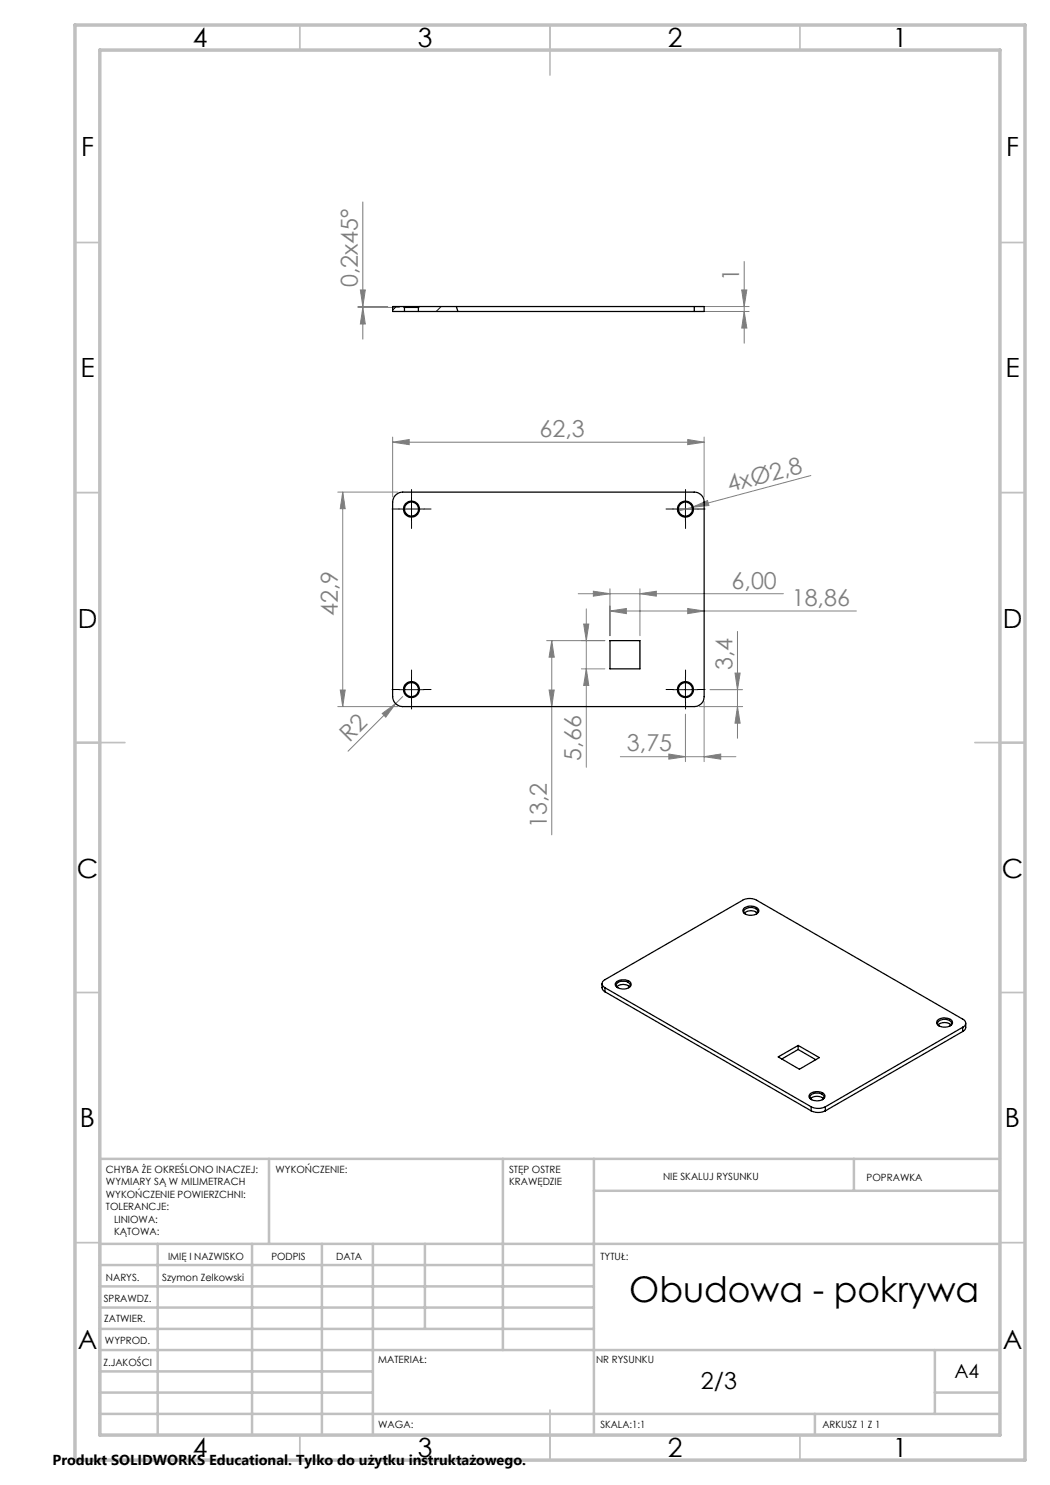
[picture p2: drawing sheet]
<svg xmlns="http://www.w3.org/2000/svg" width="210mm" height="297mm" viewBox="0 0 210 297" stroke-linecap="round" stroke-linejoin="round" font-family="sans-serif">
<g fill="none" stroke="#808080" stroke-width=".2">
<path d="M72.1 58h1l-.5 3.3zM72.6 40.4v27.4M148.3 58h1.1l-.6 3.3zM148.8 52.3v16.3M71.6 61.3h5.9M71.6 61.5h8.3M72.6 61.5l.5 3.3h-1zM139.8 61.3h10M139.8 62.3h10M148.8 62.3l.6 3.3h-1.1zM67.6 98.4h12M68.5 98.4v42.9"/>
<path d="M68.5 98.4l.5 3.3h-.9zM78.5 88.4l3.3-.5v1zM78.5 87.4v12M78.5 88.4h62.3M137.5 87.9l3.3 .5-3.3 .5zM140.8 87.4v12M162.2 95.1l-23.8 6.4M115.6 118.7h41.1M118.7 118.2l3.3 .5-3.3 .5zM122 117.8v9.3M128 118.7l3.3-.5v1zM128 117.8v9.3"/>
<path d="M138.4 101.5l3.1-1.4 .3 1zM138.4 101.5l-2.7 .7M68.1 138h.9l-.5 3.3zM80.5 139.3l-10.9 10.9M109.3 128.1h11.7M109.8 138h1l-.5 3.3zM110.3 128.1l.5 3.3h-1zM110.3 128.1v38.9M116.3 133.8h4.7M116.7 124.8h1.1l-.5 3.3zM117.3 133.8l.5 3.3h-1.1zM117.3 121.8v31.7"/>
<path d="M122 122.2l3.3-.5v1zM122 122.2h49.3M137.5 121.7l3.3 .5-3.3 .5zM142 137.9h6.5M147 134.6h1l-.5 3.3zM147.5 126.3v21.4M67.6 141.3h12M76.4 142.7l2.7-2-1.9 2.7zM124.1 151.3h23.1M133.8 150.8l3.3 .5-3.3 .5zM137.1 142.8v9.5M139.8 141.3h8.7"/>
<path d="M140.8 151.3l3.3-.5v1zM140.8 140.3v12M147.5 141.3l.5 3.3h-1z"/>
</g>
<g fill="none" stroke="#000" stroke-width=".2" stroke-dasharray="15.2 1.3 1.3 1.3">
<path d="M82.3 99.3v-1.4M137.1 99.3v-1.4M79.8 101.8h-1.4M82.3 104.3v1.4M84.8 101.8h1.4M134.6 101.8h-1.4M137.1 104.3v1.4M139.6 101.8h1.4M79.8 137.9h-1.4M82.3 135.4v-1.4M84.8 137.9h1.4M134.6 137.9h-1.4"/>
<path d="M137.1 135.4v-1.4M139.6 137.9h1.4M82.3 140.4v1.4M137.1 140.4v1.4"/>
</g>
<path d="M82.3 99.3v5M137.1 99.3v5M79.8 101.8h5M134.6 101.8h5M79.8 137.9h5M82.3 135.4v5M134.6 137.9h5M137.1 135.4v5" fill="none" stroke="#000" stroke-width=".2"/>
<g fill="none" stroke="#c0c0c0" stroke-width=".35">
<path d="M60 5v5M110 5v10M160 5v5M15 48.5h5M200 48.5h5M15 98.5h5M200 98.5h5M15 148.5h10M195 148.5h10M15 198.5h5M200 198.5h5M15 248.5h5"/>
<path d="M200 248.5h5M60 287v5M110 282v10M160 287v5"/>
</g>
<g fill="none" stroke="#c0c0c0" stroke-width=".5">
<path d="M53.8 231.8v17M100.6 231.8v38.2M118.8 231.8v55.2M118.8 238.2h81.2M170.8 231.8v6.4M200 231.8h-180v55.2M20 248.8h180M20 257.3h98.8M20 253h98.8M31.5 248.8v38.2M50.4 248.8v38.2M64.4 248.8v38.2"/>
<path d="M74.6 248.8v38.2M85 248.8v17M20 265.8h98.8M20 261.5h98.8M20 278.5h54.6M20 274.3h54.6M20 270h180M187 278.5h13M187 270v12.8M20 282.8h180M163 282.8v4.2"/>
</g>
<path d="M15 5h190v287h-190zM20 10h180v277h-180z" fill="none" stroke="#c0c0c0" stroke-width=".7"/>
<g fill="#808080">
<path d="M138.4 101.5l3.1-1.4 .3 1z"/>
<path d="M76.4 142.7l2.7-2-1.9 2.7z"/>
<path d="M118.7 118.2l3.3 .5-3.3 .5zM128 118.7l3.3-.5v1zM122 122.2l3.3-.5v1zM137.5 121.7l3.3 .5-3.3 .5zM78.5 88.4l3.3-.5v1zM137.5 87.9l3.3 .5-3.3 .5z"/>
<path d="M117.3 133.8l.5 3.3h-1.1zM116.7 124.8h1.1l-.5 3.3z"/>
<path d="M148.3 58h1.1l-.6 3.3zM148.8 62.3l.6 3.3h-1.1zM72.1 58h1l-.5 3.3zM72.6 61.5l.5 3.3h-1zM68.5 98.4l.5 3.3h-.9zM68.1 138h.9l-.5 3.3zM110.3 128.1l.5 3.3h-1zM109.8 138h1l-.5 3.3zM147 134.6h1l-.5 3.3zM147.5 141.3l.5 3.3h-1z"/>
<path d="M133.8 150.8l3.3 .5-3.3 .5zM140.8 151.3l3.3-.5v1z"/>
</g>
<path d="M79.3 61.3l-.8 .7M88.2 61.3l-1 1" fill="none" stroke="#000" stroke-width=".2"/>
<g fill="none" stroke="#000" stroke-width=".25">
<path d="M80.7 61.3h3.2M80.7 61.3h-2.2v1h2.4M80.7 61.3l.2 .2M80.9 61.5h2.8M80.9 62.3h2.8M80.9 61.5v.8M83.7 62.3h55.2M83.7 61.5v.8M83.9 61.3h55M83.9 61.3l-.2 .2M91.3 61.3l.3 1M138.9 61.3h1.9v1h-1.9"/>
<path d="M138.9 61.3v1M79 99.1l.9-.6 .6-.1h58.4a1.97 1.97 0 0 1 1.9 2v38.9a1.97 1.97 0 0 1-1.9 2h-58.4a2.02 2.02 0 0 1-2-2v-38.9l.2-.7zM122 128.1h6v5.7h-6zM120.4 196.7l.1 1.1 .5 .6M121 197.6a.86 .86 0 0 1-.6-.9 .86 .86 0 0 1 .6-.8l27.5-15.8a2.96 2.96 0 0 1 2.8 0l41.2 23.7a.85 .85 0 0 1 .7 .8 .85 .85 0 0 1-.7 .9M121 197.6l41.2 23.8M121 197.6v.8M121 198.4l41.2 23.8M123.3 196.4a2.15 2.15 0 0 1 2.9 .3 1.21 1.21 0 0 1-1.6 1.1 1.32 1.32 0 0 1-1.6-1.1zM123.4 197.4a1.88 1.88 0 0 1 2.5 0M123.6 197.6a.63 .63 0 0 1-.4-.8 .63 .63 0 0 1 .7-.4 1.67 1.67 0 0 1 2.1 .6l-.3 .6M148.8 181.7a2.19 2.19 0 0 1 2.9 .2 1.21 1.21 0 0 1-1.6 1.2 1.26 1.26 0 0 1-1.5-1.1z"/>
<path d="M148.9 182.6a1.93 1.93 0 0 1 2.5 0M149.1 182.8a.63 .63 0 0 1-.3-.7 .63 .63 0 0 1 .6-.5 1.84 1.84 0 0 1 2.2 .5v.4l-.4 .3M155.6 211.4l4-2.3 4.3 2.4-4 2.4zM159.6 209.1v.8M159.6 209.9l3.6 2M159.6 209.9l-3.2 1.9M162 218.8a2.19 2.19 0 0 1 3 .2 1.26 1.26 0 0 1-1.7 1.2 1.53 1.53 0 0 1-1.5-.9zM162.1 219.7a1.93 1.93 0 0 1 2.6 0M162.3 220a.63 .63 0 0 1-.3-.8 .63 .63 0 0 1 .6-.4 1.54 1.54 0 0 1 2.2 .6l-.3 .6M187.6 205a1.88 1.88 0 0 1 2.6 0M187.7 203.9a2.2 2.2 0 0 1 2.8 .4 1.21 1.21 0 0 1-1.7 1.1 1.27 1.27 0 0 1-1.5-1zM187.9 205.2a.63 .63 0 0 1-.4-.7 .63 .63 0 0 1 .6-.5 1.67 1.67 0 0 1 2.2 .7l-.3 .5"/>
<path d="M192.5 205.5l-27.4 15.9M192.5 205.5v.8M192.5 206.3l-27.4 15.9M193.1 204.6v1.2l-.6 .5M162.2 221.4a3.3 3.3 0 0 0 2.9 0M162.2 222.2a3.3 3.3 0 0 0 2.9 0M162.2 221.4v.8M165.1 221.4v.8"/>
<circle cx="82.3" cy="101.8" r="1.61"/>
<circle cx="82.3" cy="101.8" r="1.4"/>
<circle cx="137.1" cy="101.8" r="1.4"/>
<circle cx="137.1" cy="101.8" r="1.61"/>
<circle cx="82.3" cy="137.9" r="1.61"/>
<circle cx="82.3" cy="137.9" r="1.41"/>
<circle cx="137.1" cy="137.9" r="1.41"/>
<circle cx="137.1" cy="137.9" r="1.61"/>
</g>
<text font-size="7.1" x="125.8" y="260.4">Obudowa - pokrywa</text>
<g font-size="5.3">
<text x="38.5" y="9.5">4</text>
<text x="83.5" y="9.5">3</text>
<text x="133.6" y="9.5">2</text>
<text x="178.6" y="9.5">1</text>
<text x="16.2" y="31.2">F</text>
<text x="201.2" y="31.2">F</text>
<text x="16.1" y="75.5">E</text>
<text x="201.1" y="75.5">E</text>
<text x="15.5" y="125.5">D</text>
<text x="200.5" y="125.5">D</text>
<text x="15.4" y="175.5">C</text>
<text x="200.4" y="175.5">C</text>
<text x="16" y="225.5">B</text>
<text x="201" y="225.5">B</text>
<text x="15.5" y="269.7">A</text>
<text x="200.5" y="269.7">A</text>
<text x="38.5" y="291.5">4</text>
<text x="83.5" y="291.5">3</text>
<text x="133.6" y="291.5">2</text>
<text x="178.6" y="291.5">1</text>
</g>
<g font-size="4.7" fill="#808080">
<text x="71.6" y="57.4" transform="rotate(-90 71.6 57.4)">0,2x45°</text>
<text x="147.8" y="56.1" transform="rotate(-90 147.8 56.1)">1</text>
<text x="107.9" y="87.4">62,3</text>
<text x="145.9" y="98.4" transform="rotate(-15 145.9 98.4)">4xØ2,8</text>
<text x="146.3" y="117.7">6,00</text>
<text x="67.5" y="123.3" transform="rotate(-90 67.5 123.3)">42,9</text>
<text x="158.3" y="121.2">18,86</text>
<text x="146.5" y="134" transform="rotate(-90 146.5 134)">3,4</text>
<text x="69.9" y="148.7" transform="rotate(-45 69.9 148.7)">R2</text>
<text x="116.3" y="152.1" transform="rotate(-90 116.3 152.1)">5,66</text>
<text x="125.4" y="150.3">3,75</text>
<text x="109.3" y="165.6" transform="rotate(-90 109.3 165.6)">13,2</text>
</g>
<text font-size="4.7" x="140.2" y="277.9">2/3</text>
<text font-size="3.9" x="190.9" y="275.5">A4</text>
<text font-size="2.9" x="10.5" y="292.9">Produkt SOLIDWORKS Educational. Tylko do użytku instruktażowego.</text>
<g font-size="2">
<text x="21.2" y="234.6">CHYBA ŻE OKREŚLONO INACZEJ:</text>
<text x="21.2" y="237.1">WYMIARY SĄ W MILIMETRACH</text>
<text x="21.2" y="239.6">WYKOŃCZENIE POWIERZCHNI:</text>
<text x="55.1" y="234.6">WYKOŃCZENIE:</text>
<text x="101.8" y="234.6">STĘP OSTRE</text>
<text x="101.8" y="237.1">KRAWĘDZIE</text>
<text x="132.6" y="236">NIE SKALUJ RYSUNKU</text>
<text x="173.3" y="236.2">POPRAWKA</text>
<text x="21.2" y="242.1">TOLERANCJE:</text>
<text x="22.8" y="244.6">LINIOWA:</text>
<text x="22.8" y="247.1">KĄTOWA:</text>
<text x="33.6" y="251.9">IMIĘ I NAZWISKO</text>
<text x="54.3" y="251.9">PODPIS</text>
<text x="67.2" y="251.9">DATA</text>
<text x="120.1" y="251.9">TYTUŁ:</text>
<text x="21.2" y="256.1">NARYS.</text>
<text x="32.4" y="256.1">Szymon Zelkowski</text>
<text x="20.7" y="260.3">SPRAWDZ.</text>
<text x="20.8" y="264.4">ZATWIER.</text>
<text x="21" y="268.8">WYPROD.</text>
<text x="20.7" y="273.1">Z.JAKOŚCI</text>
<text x="75.6" y="272.5">MATERIAŁ:</text>
<text x="119.2" y="272.7">NR RYSUNKU</text>
<text x="75.6" y="285.5">WAGA:</text>
<text x="120.1" y="285.6">SKALA:1:1</text>
<text x="164.5" y="285.6">ARKUSZ 1 Z 1</text>
</g>
</svg>
